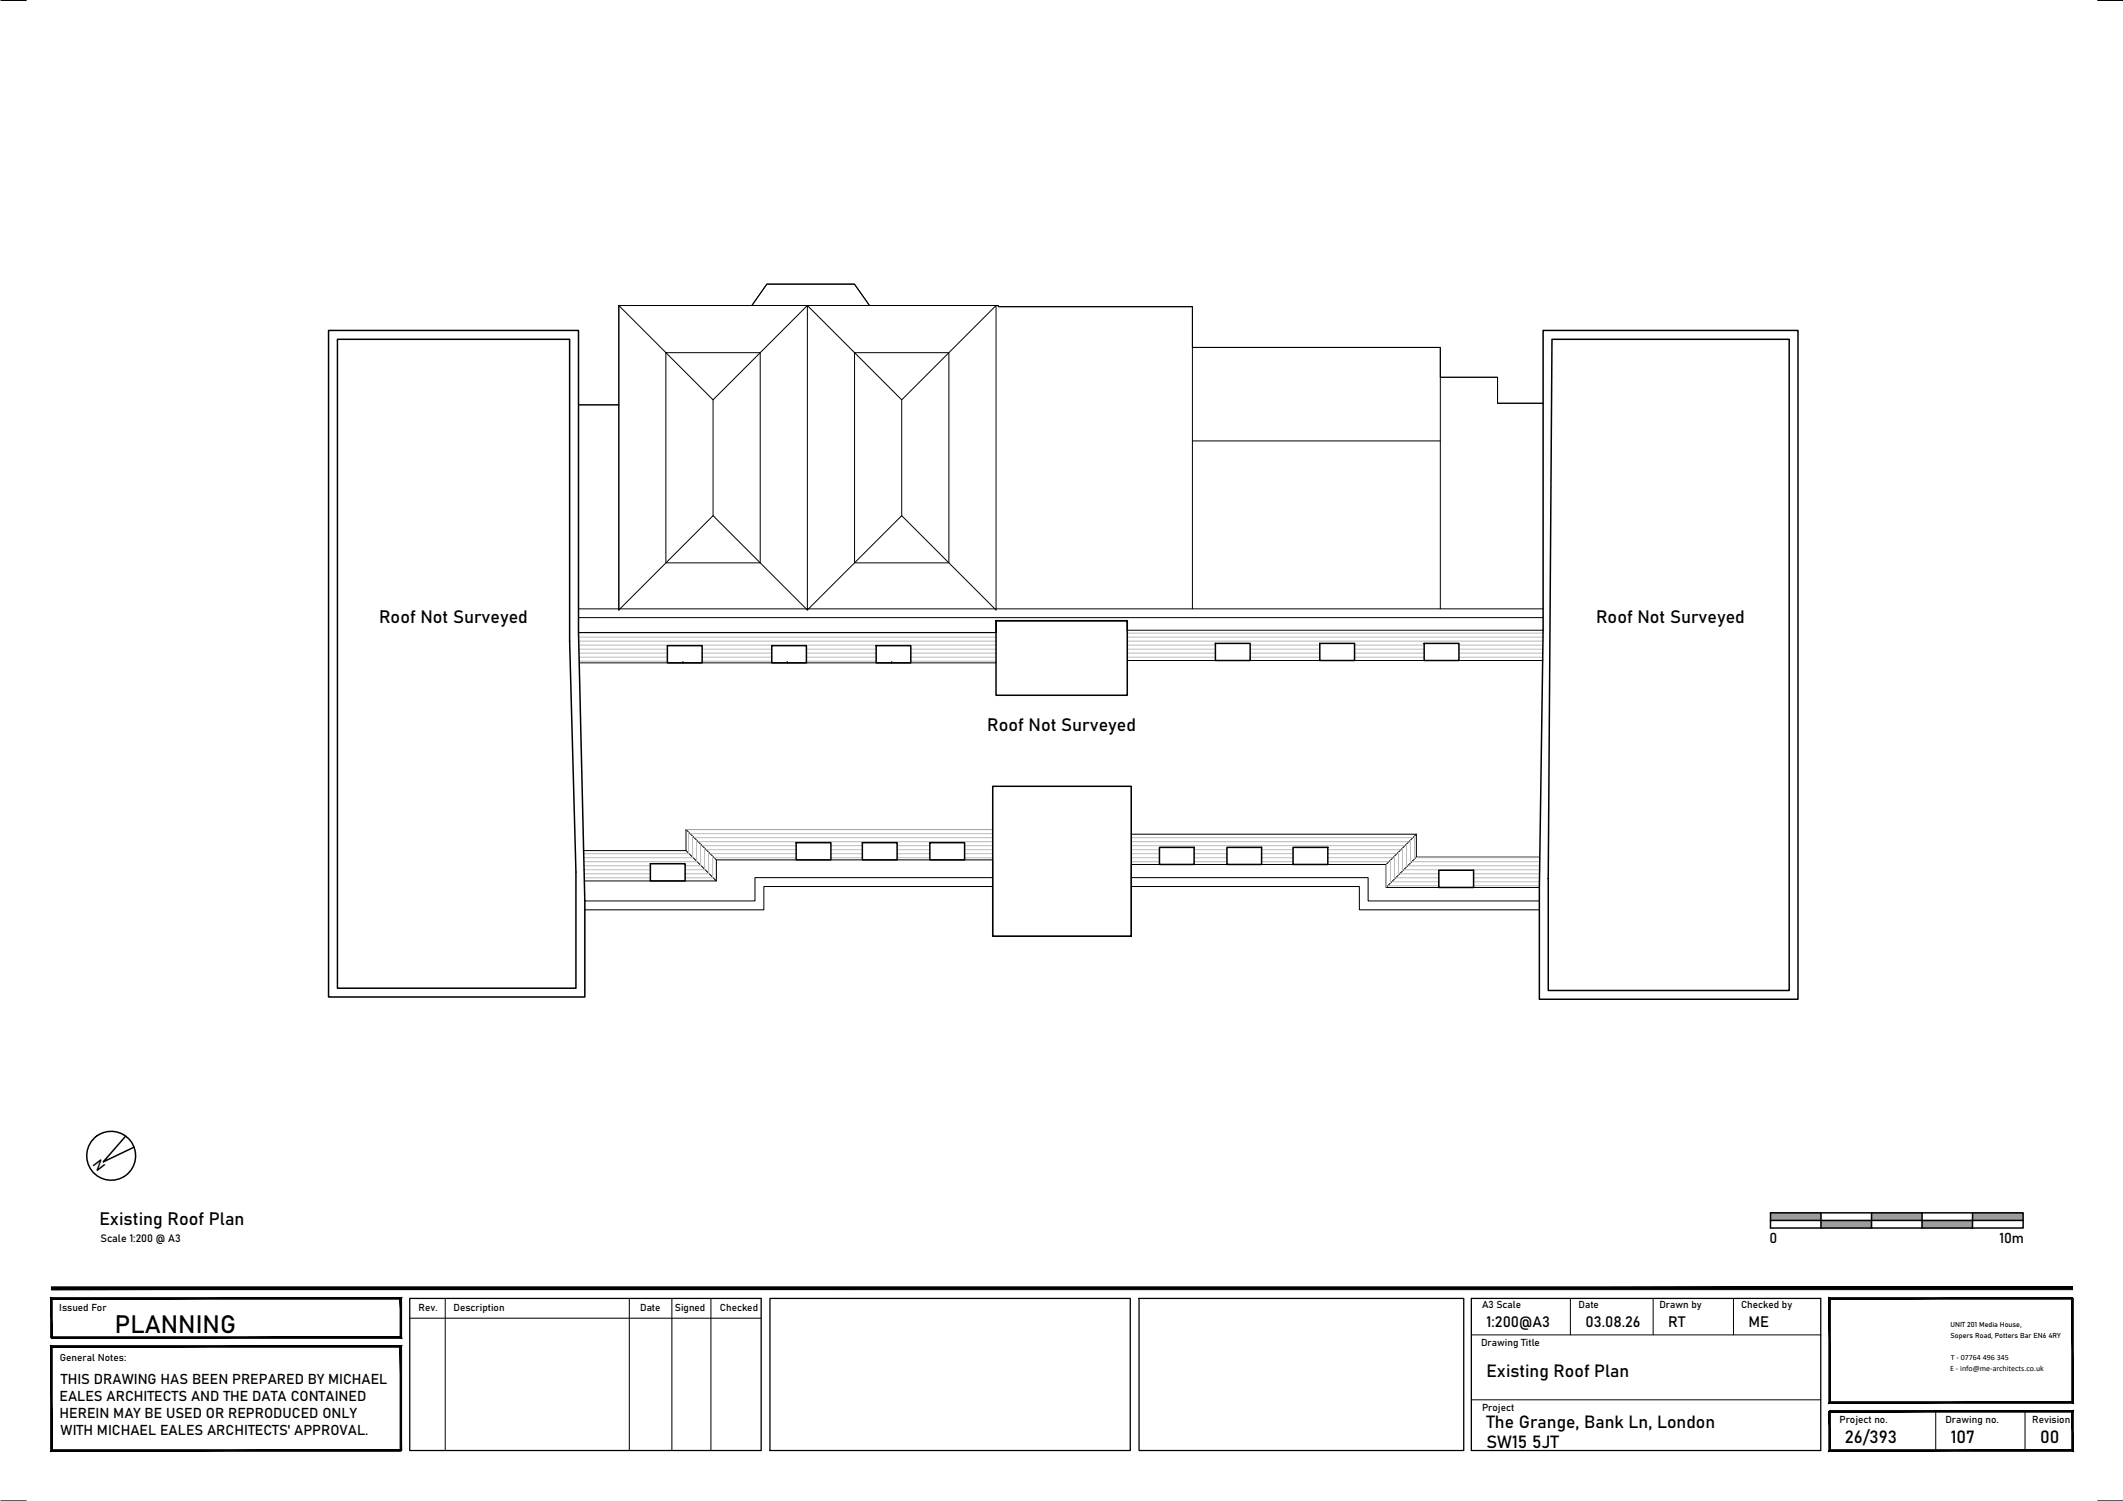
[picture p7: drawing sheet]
<svg xmlns="http://www.w3.org/2000/svg" width="420mm" height="297mm" viewBox="0 0 420 297" stroke-linecap="round" stroke-linejoin="round" font-family="sans-serif">
<!-- layer: MEA_Plaster-Plasterboard -->
<path d="M114.5 125.2h82.6M114.6 131.2h82.5M223.1 124.7h82.3M223.1 130.7h82.3M115.6 174.3h26.2v-4.1h54.7v15.1h27.4v-14.2h50.4v4.5h30.4M135.8 168.3l6 6M135.8 164.2l6 6M196.5 164.2h-60.7v4.1h-20.3M223.9 165.1h56.4v4.5h24.4M280.3 165.1l-6 6M280.3 169.6l-6 6" fill="none" stroke="#000" stroke-width=".2"/>
<!-- layer: MEA_Walls_Existing -->
<g fill="none" stroke="#000" stroke-width=".3">
<path d="M65 65.4h49.5v59.8l1.2 53.1v19h-50.7zM66.8 67.1h45.9v59.8l1.3 45.7v23h-47.2zM305.4 65.4h50.4v132.3h-51.1v-22.1l.7-50.9zM307.1 67.1h47v128.9h-47.7v-22.1zM132.1 127.8h6.9v3.4h-6.9zM135.1 131.2h.1M152.7 127.8h6.9v3.4h-6.9zM155.8 131.2h.1M173.4 127.8h6.9v3.4h-6.9zM176.5 131.2h.1M197.1 122.8h26v14.8h-26zM223.1 124.7v-1.9h-26v2.4"/>
<path d="M240.5 127.3h6.9v3.4h-6.9zM261.2 127.3h6.9v3.4h-6.9zM281.9 127.3h6.8v3.4h-6.8zM196.5 155.6h27.4v29.7h-27.4zM128.7 170.9h6.9v3.4h-6.9zM157.6 166.8h6.8v3.4h-6.8zM170.7 166.8h6.8v3.4h-6.8zM184 166.8h6.9v3.4h-6.9zM229.5 167.7h6.8v3.4h-6.8zM242.8 167.7h6.9v3.4h-6.9zM255.9 167.7h6.9v3.4h-6.9zM284.8 172.2h6.8v3.4h-6.8z"/>
</g>
<!-- layer: Ceiling -->
<g fill="none" stroke="#000" stroke-width=".2">
<path d="M122.5 60.5l18.6 18.6 18.7-18.6v60.2l-18.7-18.6-18.6 18.6v-40.6M131.8 69.8h18.7v41.6h-18.7zM141.1 79.1v23M148.8 60.5h23.3M159.8 60.5l18.7 18.6 18.6-18.6v60.2l-18.6-18.6-18.7 18.6M169.1 69.8h18.7v41.6h-18.7zM178.5 79.1v23M236 68.8v51.7M285.1 74.7v45.8M305.4 79.8h-9v-5.1h-11.3v-5.9h-49.1v-8.1h-38.4v-.2h-25.5l-3-4.3h-17.3l-3 4.3h-26.3v19.6h-8M236 87.3h49.1M114.5 120.5h190.9"/>
<path d="M114.5 122.2h190.9M196.5 175.4h-45.3v4.7h-35.5M196.5 173.7h-47.1v4.6h-33.7M223.9 175.4h45.1v4.7h35.7M223.9 173.7h46.9v4.6h33.9"/>
</g>
<!-- layer: MEA_Walls_Existing -->
<g fill="none" stroke="#bababa" stroke-width=".2">
<path d="M114.5 125.3h82.6M114.5 126.1h82.6M114.5 126.9h82.6M114.6 127.7h82.5M114.6 129.3h17.5M114.6 128.5h17.5M114.6 130.1h17.5M114.6 130.8h17.5M139 130.8h13.7M139 130.1h13.7M139 129.3h13.7M139 128.5h13.7"/>
<path d="M159.6 130.8h13.8M159.6 130.1h13.8M159.6 129.3h13.8M159.6 128.5h13.8M180.3 130.8h16.8M180.3 130.1h16.8M180.3 129.3h16.8M180.3 128.5h16.8M223.1 130.1h17.4M223.1 129.3h17.4M223.1 128.5h17.4M223.1 127.7h17.4"/>
<path d="M223.1 126.9h82.3M223.1 126.1h82.3M223.1 125.3h82.3M247.4 130.1h13.8M247.4 129.3h13.8M247.4 128.5h13.8M247.4 127.7h13.8M268.1 130.1h13.8M268.1 129.3h13.8M268.1 128.5h13.8M268.1 127.7h13.8M288.7 130.1h16.6"/>
<path d="M288.7 129.3h16.6M288.7 128.5h16.6M288.7 127.7h16.7M115.5 168.9h20.9M115.5 169.7h21.7M115.5 170.5h22.5M115.6 171.3h13.1M115.6 172.1h13.1M115.6 172.9h13.1M115.6 173.7h13.1M135.6 173.7h5.5M135.6 172.9h4.8"/>
<path d="M135.6 172.1h4M135.6 171.3h3.2M135.8 164.2h60.7M136.3 164.7v4.1M136.6 165h59.9M137.1 165.4v4.2M137.4 165.8h59.1M137.9 166.3v4.1M138.2 166.6h58.3M138.6 167v4.2M139 167.4h18.6M139.4 167.8v4.2"/>
<path d="M139.8 168.2h17.8M140.2 168.6v4.2M140.5 168.9h17.1M141 169.4v4.2M141.4 169.7h16.2M164.4 169.7h6.3M164.4 168.9h6.3M164.4 168.2h6.3M164.4 167.4h6.3M177.5 169.7h6.5M177.5 168.9h6.5M177.5 168.2h6.5"/>
<path d="M177.5 167.4h6.5M190.9 169.7h5.6M190.9 168.9h5.6M190.9 168.2h5.6M190.9 167.4h5.6M223.9 170.5h5.6M223.9 169.7h5.6M223.9 168.9h5.6M223.9 168.2h5.6M223.9 167.4h54.1M223.9 166.6h54.9M223.9 165.8h55.7"/>
<path d="M236.3 170.5h6.5M236.3 169.7h6.5M236.3 168.9h6.5M236.3 168.2h6.5M249.7 170.5h6.2M249.7 169.7h6.2M249.7 168.9h6.2M249.7 168.2h6.2M262.8 170.5h12.1M262.8 169.7h12.9M262.8 168.9h13.7M262.8 168.2h14.4"/>
<path d="M274.4 171v4.5M274.6 175.3h10.2M275.2 170.2v4.6M275.4 174.5h9.4M276 169.4v4.6M276.2 173.7h8.6M276.8 168.6v4.6M277 172.9h7.8M277.6 167.8v4.6M277.8 172.1h26.9M278.4 167v4.6M278.6 171.3h26.1"/>
<path d="M279.1 166.3v4.5M279.4 170.5h25.3M280 165.4v4.6M280.2 169.7h24.5M291.6 175.3h13.1M291.6 174.5h13.1M291.6 173.7h13.1M291.6 172.9h13.1"/>
</g>
<!-- layer: MEA_Paperspace -->
<g fill="#989898" stroke="#989898" stroke-width=".2">
<path d="M390.4 240l10 1.5v-1.5zM390.4 240l10 1.5h-10z"/>
<path d="M370.4 240l10 1.5v-1.5zM370.4 240l10 1.5h-10z"/>
<path d="M350.4 240l10 1.5v-1.5zM350.4 240l10 1.5h-10z"/>
<path d="M380.4 241.5l10 1.5v-1.5zM380.4 241.5l10 1.5h-10z"/>
<path d="M360.4 241.5l10 1.5v-1.5zM360.4 241.5l10 1.5h-10z"/>
</g>
<g fill="none" stroke="#000" stroke-width=".3">
<path d="M24.8 224.9l-4.4 5 6.1-2.9M350.4 240h50v3h-50zM350.4 241.5h50M360.4 240v3M370.4 240v3M380.4 240v3M390.4 240v3"/>
<circle cx="22" cy="228.7" r="4.8"/>
</g>
<!-- layer: MEA_Titleblock -->
<path d="M.2 .1h5M415.2 .1h5M81.1 256.9h69.5v30.1h-69.5zM152.4 256.9h71.3v30.1h-71.3zM225.4 256.9h64.3v30.1h-64.3zM291.2 256.9h69.1v30.1h-69.1zM.2 297h5M415.2 297h5" fill="none" stroke="#000" stroke-width=".25"/>
<g fill="#000" stroke="#000" stroke-width=".2">
<path d="M362.2 257.1h48v-.3zM362 256.8h48.2l-48 .3zM362 256.8l.2 20.6v-20.3zM362 256.8l.2 20.6-.2 .3zM362.2 277.4l-.2 .3 48-.3zM362 277.7l48-.3 .3 .3zM410 256.9v20.5l.3 .3zM410 256.9h.3v20.8z"/>
<path d="M10.2 255.2h400v-.5zM10.2 254.7h400l-400 .5z"/>
<path d="M10.2 264.5v.3l69-.3zM10.2 264.8l69-.3 .3 .3zM79.2 257.1v7.4l.3 .3zM79.2 257.1l.3-.3v8zM10.3 257.1h68.9l.3-.3zM10 256.8h69.5l-69.2 .3zM10 256.8l.3 7.9v-7.6zM10 256.8l.3 7.9h-.3z"/>
<path d="M362.1 279.2v.2l48.2-.2zM362.1 279.4l48.2-.2-.3 .2zM410.3 279.2l-.3 .2 .3 7.8zM410 279.4l.3 7.8-.3-.3zM362 287.2h48.3l-.3-.3zM362 287.2l.2-.3h47.8zM362 279.3v7.9l.2-.3zM362 279.3h.2v7.6z"/>
<path d="M10 287.2h69.3v-.3zM10 287.2l.3-.3h69zM10 266.3v20.9l.3-.3zM10 266.3l.3 .3v20.3zM10 266.3l.3 .3 69.2-.3zM10.3 266.6l69.2-.3-.3 .3zM79.5 266.3l-.3 .3 .3 20.4zM79.2 266.6l.3 20.4h-.3z"/>
</g>
<path d="M88.1 256.9v30.1M124.5 256.9v30.1M133 256.9v30.1M140.7 256.9v30.1M310.8 256.9v7.2M327.2 256.9v7.2M343.1 256.9v7.2M81.1 260.9h69.5M291.2 277h69.1M291.2 264.2h69.1M383.1 279.3v7.7M400.8 279.3v7.7" fill="none" stroke="#000" stroke-width=".2"/>
<text font-size="4.9" x="22.8" y="263.7">PLANNING</text>
<g font-size="3.5">
<text x="75" y="123.3">Roof Not Surveyed</text>
<text x="315.9" y="123.3">Roof Not Surveyed</text>
<text x="195.4" y="144.6">Roof Not Surveyed</text>
<text x="19.7" y="242.5">Existing Roof Plan</text>
<text x="294.2" y="272.5">Existing Roof Plan</text>
<text x="294.2" y="286.5">SW15 5JT</text>
<text x="294.2" y="282.5">The Grange, Bank Ln, London</text>
<text x="365.1" y="285.5">26/393</text>
<text x="386.1" y="285.5">107</text>
<text x="403.8" y="285.5">00</text>
</g>
<g font-size="3">
<text x="294.2" y="262.7">1:200@A3</text>
<text x="313.8" y="262.7">03.08.26</text>
<text x="330.2" y="262.7">RT</text>
<text x="346.1" y="262.7">ME</text>
</g>
<g font-size="2.8">
<text x="21" y="230.7" transform="rotate(-128 21 230.7)">N</text>
<text x="350.2" y="246">0</text>
<text x="395.7" y="246">10m</text>
<text x="12" y="274">THIS DRAWING HAS BEEN PREPARED BY MICHAEL</text>
<text x="11.8" y="277.3">EALES ARCHITECTS AND THE DATA CONTAINED</text>
<text x="11.8" y="280.7">HEREIN MAY BE USED OR REPRODUCED ONLY</text>
<text x="12" y="284">WITH MICHAEL EALES ARCHITECTS' APPROVAL.</text>
</g>
<text font-size="2.1" x="19.9" y="245.7">Scale 1:200 @ A3</text>
<g font-size="2">
<text x="11.7" y="259.4">Issued For</text>
<text x="82.8" y="259.5">Rev.</text>
<text x="89.7" y="259.5">Description</text>
<text x="126.7" y="259.5">Date</text>
<text x="133.6" y="259.5">Signed</text>
<text x="142.5" y="259.5">Checked</text>
<text x="293.3" y="258.9">A3 Scale</text>
<text x="312.4" y="258.9">Date</text>
<text x="328.4" y="258.9">Drawn by</text>
<text x="344.6" y="258.9">Checked by</text>
<text x="11.8" y="269.4">General Notes:</text>
<text x="293.1" y="266.4">Drawing Title</text>
<text x="293.3" y="279.3">Project</text>
<text x="364" y="281.5">Project no.</text>
<text x="385" y="281.5">Drawing no.</text>
<text x="402.2" y="281.5">Revision</text>
</g>
<g font-size="1.6">
<text x="386.1" y="269.1">T - 07764 496 345</text>
<text x="386" y="271.3">E - info@me-architects.co.uk</text>
</g>
<g font-size="1.4">
<text x="386" y="262.6">UNIT 201 Media House,</text>
<text x="386" y="264.8">Sopers Road, Potters Bar EN6 4RY</text>
</g>
</svg>
